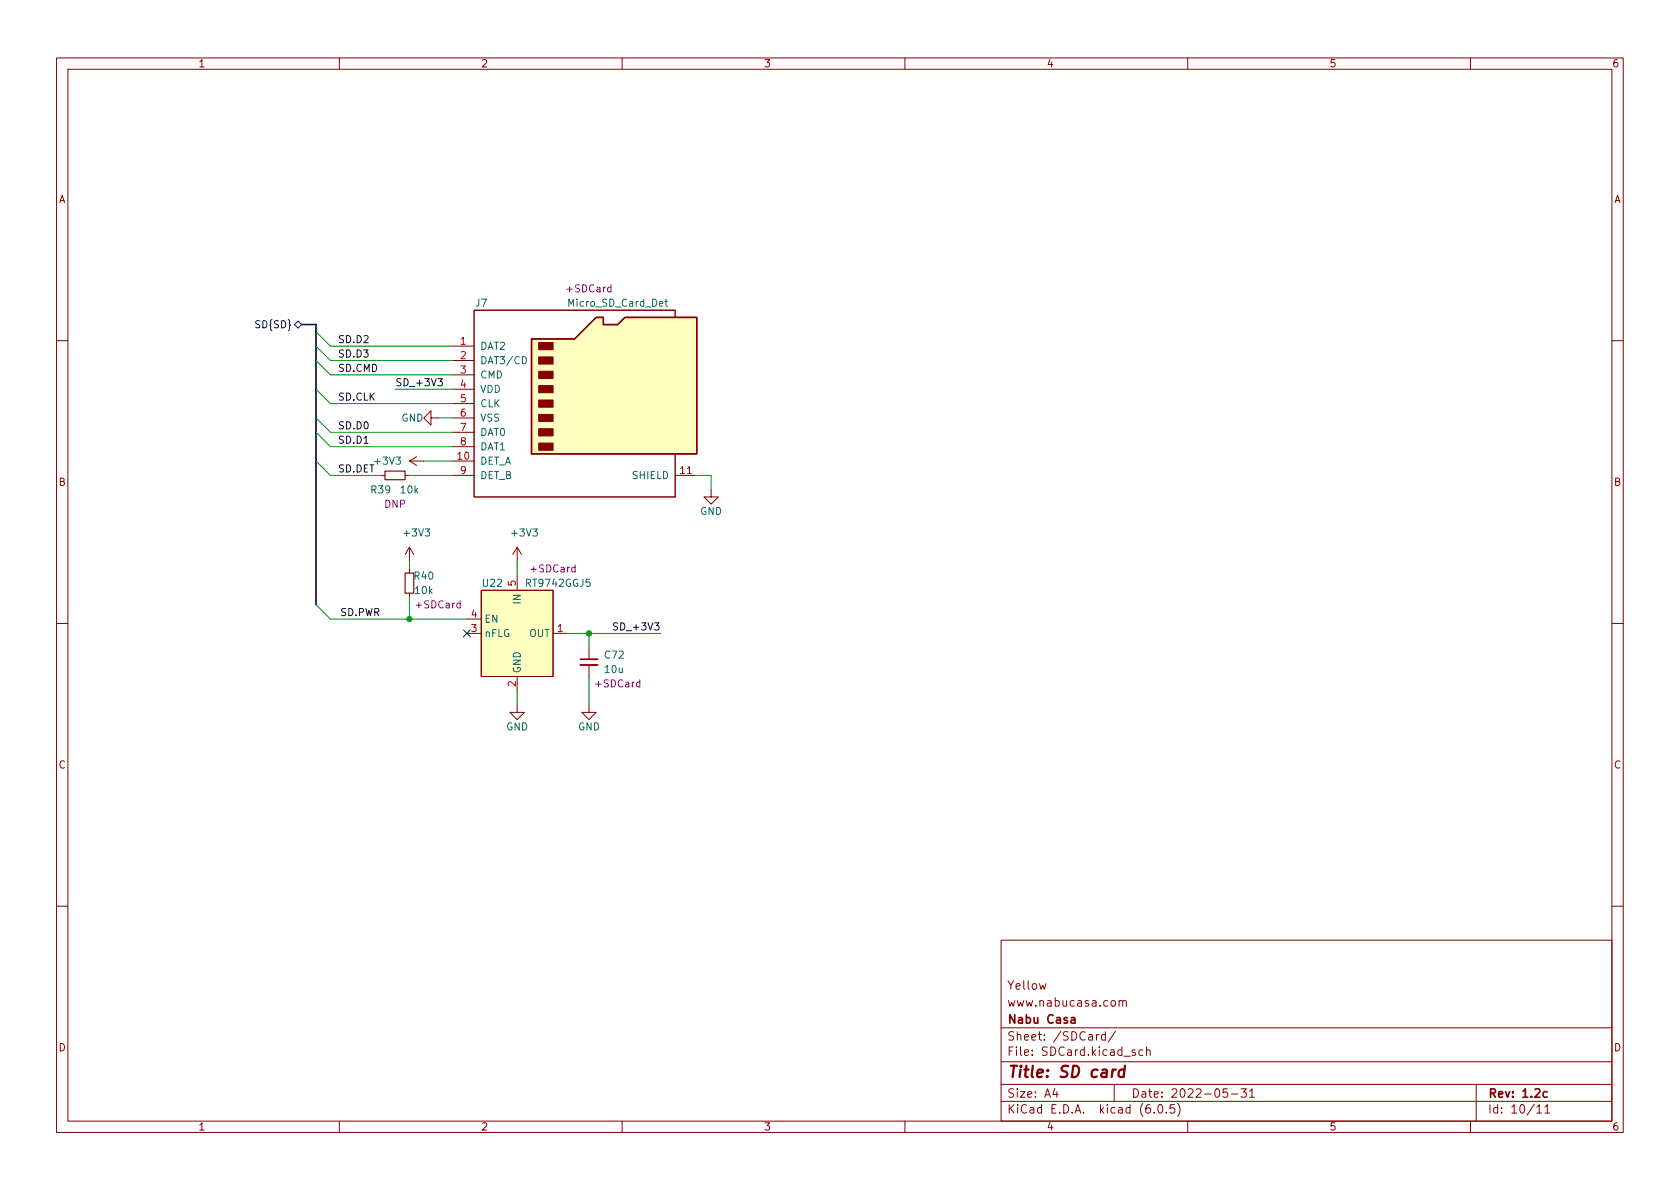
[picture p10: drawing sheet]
<svg xmlns="http://www.w3.org/2000/svg" width="297mm" height="210mm" viewBox="0 0 297 210" stroke-linecap="round" stroke-linejoin="round" font-family="sans-serif">
<g fill="none" stroke="#840000" stroke-width=".18">
<path d="M10 10.2h277v190.1h-277zM12 12.2h273v186.1h-273zM60 10.2v2M110 10.2v2M160 10.2v2M210 10.2v2M260 10.2v2M10 60.2h2M76.2 73.9v-1.3l-1.3 1.3 1.3 1.3v-1.3h1.3M80 61.2h3.8M80 63.7h3.8M80 66.3h3.8"/>
<path d="M80 68.8h3.8M80 71.4h3.8M80 73.9h3.8M80 76.4h3.8M80 79h3.8M285 60.2h2M67.3 84.1h.8M71.6 84.1h.8M72.4 96.8l-.8 1.2M72.4 96.8v2.5M72.4 96.8l.8 1.2M72.4 81.5l1.3 .8"/>
<path d="M72.4 81.5h2.5M73.7 80.8l-1.3 .7M80 84.1h3.8M80 81.5h3.8M91.4 96.8v2.5M91.4 96.8l-.7 1.2M91.4 96.8l.8 1.2M119.4 84.1h3.8M125.7 86.6v1.3h1.3l-1.3 1.2-1.2-1.2h1.2M10 110.2h2M72.4 100.6v.7M72.4 104.9v.8"/>
<path d="M82.5 112h2.6M82.5 109.5h2.6M85.1 104.4h12.7v15.2h-12.7zM91.4 101.8v2.6M91.4 119.6v2.6M97.8 112h2.5M104.1 114.5v2.1M104.1 117.6v2M285 110.2h2M91.4 124.7v1.3h1.3l-1.3 1.2-1.2-1.2h1.2M104.1 124.7v1.3h1.3l-1.3 1.2-1.2-1.2h1.2M10 160.2h2"/>
<path d="M177 166.3h108v32h-108zM183.8 173.9l.3 1 .3-.7 .2 .7 .3-1M197.9 177.1l.2-.2 .3 .1 .1 .9M197.9 176.9v1M198.5 177.1l.2-.2 .4 .1v.9M285 160.2h2M60 198.3v2M110 198.3v2M160 198.3v2M177 194.8h108M177 191.8h108M177 187.8h108"/>
<path d="M177 181.8h108M186.5 192.5l-.4 1h1M186.9 193v1M194.3 182.9l-.3 .1-.1 .2M195.4 183l-.4-.1-.3 .3v.4l.2 .3h.5M195.4 182.4v1.5M197 191.8v3M197.2 182.4l-1.3 1.9M200.7 185.7l-.3-.1-.3 .2 .1 .3 .5 .1v.4h-.6M202.1 185.7l-.5-.1-.2 .3v.4l.1 .3h.6M202.7 185.8l.2-.2 .4 .1 .1 .9M202.7 185.1v1.5"/>
<path d="M204.1 196.7v.1M204.9 195.4l.2-.1a.81 .81 0 0 1 .6 .7 .81 .81 0 0 1-.3 .8h-.2a.81 .81 0 0 1-.6-.6 .81 .81 0 0 1 .3-.8zM206.2 196.7v.1M207.6 195.3h-.7v.7l.2-.1 .5 .1 .1 .2-.1 .5-.2 .1-.5-.1M208.2 195.1a1.72 1.72 0 0 1 0 2.3M210 198.3v2M217 192.5h-.7l-.1 .7 .2-.1 .5 .1 .2 .2-.1 .5-.2 .1-.6-.1M217.7 193.5h1.2M219.4 192.5h1l-.5 .6 .4 .1v.7l-.2 .1h-.5l-.2-.1M220.9 193l.5-.5v1.5M220.9 194h.9M260 198.3v2"/>
<path d="M261 191.8v6.5M271.7 195.8l.5-.5v1.5M271.7 196.8h.9M273.1 195.8l.5-.5v1.5M273.1 196.8h.9"/>
</g>
<path d="M102.6 116.6h3.1M189.4 180h.6l.1 .9M190.1 180.3l-.5 .1a.29 .29 0 0 0-.3 .2 .29 .29 0 0 0 .3 .3h.5M273.6 193.1l-.5-.1-.3 .3v.4l.2 .3h.6" fill="none" stroke="#840000" stroke-width=".3"/>
<path d="M197.3 189.1l-.4 .1-.2 .3M198.8 189.2a.66 .66 0 0 0-1 .3v.6l.1 .3 .2 .1 .6-.1M198.9 188.5l-.2 2" fill="none" stroke="#840000" stroke-width=".4"/>
<path d="M68.1 83.3h3.5v1.5h-3.5zM71.6 101.3h1.6v3.6h-1.6z" fill="none" stroke="#840000" stroke-width=".2"/>
<g fill="#ffffc2" stroke="#ffffc2" stroke-width=".18">
<path d="M85.1 104.4h12.7v15.2h-12.7z"/>
<path d="M94 59.9h7.6l3.8-3.8h1.3v1.3h2.5l1.3-1.3h12.7v24.2h-29.2z"/>
</g>
<path d="M102.6 117.6h3.1" fill="none" stroke="#840000" stroke-width=".33"/>
<path d="M94 59.9h7.6l3.8-3.8h1.3v1.3h2.5l1.3-1.3h12.7v24.2h-29.2zM119.4 56.1v-1.2h-35.6v33h35.6v-7.6" fill="none" stroke="#840000" stroke-width=".25"/>
<g fill="#840000" stroke="#840000" stroke-width=".18">
<path d="M95.2 78.4h2.6v1.2h-2.6z"/>
<path d="M95.2 75.8h2.6v1.3h-2.6z"/>
<path d="M95.2 73.3h2.6v1.2h-2.6z"/>
<path d="M95.2 70.7h2.6v1.3h-2.6z"/>
<path d="M95.2 68.2h2.6v1.3h-2.6z"/>
<path d="M95.2 65.7h2.6v1.2h-2.6z"/>
<path d="M95.2 63.1h2.6v1.3h-2.6z"/>
<path d="M95.2 60.6h2.6v1.2h-2.6z"/>
</g>
<path d="M117.6 53.3h.4M117.7 52.9v1.1l.3 .2M92.4 63.1a.64 .64 0 0 1 .7 .6 .64 .64 0 0 1-.7 .6z" fill="none" stroke="#006464" stroke-width=".18"/>
<path d="M52.1 57.4l.6-.6 .6 .6-.6 .6zM81.9 111.4l1.3 1.2M83.2 111.4l-1.3 1.2" fill="none" stroke="#000084" stroke-width=".18"/>
<path d="M77.4 67h.8l-.4 .4 .4 .2v.5l-.2 .1-.6-.1M109.2 110.2l-.5-.1-.2 .2v.3l.6 .3 .1 .3-.2 .2-.5-.1" fill="none" stroke="#0f0f0f" stroke-width=".18"/>
<path d="M53.3 57.4h2.6v49.5" fill="none" stroke="#000084" stroke-width=".3"/>
<g fill="none" stroke="#009600" stroke-width=".18">
<path d="M55.9 58.7l2.5 2.5h21.6M55.9 73.9l2.5 2.5h21.6M55.9 76.4l2.5 2.6h21.6M55.9 68.8l2.5 2.6h21.6M55.9 61.2l2.5 2.5h21.6M55.9 63.7l2.5 2.6h21.6M69.8 68.8h10.2M77.5 73.9h2.5M55.9 81.5l2.5 2.6h8.9M72.4 84.1h7.6M72.4 99.3v1.3M74.9 81.5h5.1"/>
<path d="M91.4 99.3v2.5M123.2 84.1h2.5v2.5M55.9 106.9l2.5 2.6h24.1M72.4 105.7v3.8M100.3 112h16.5M104.1 112v2.5M104.1 119.6v5.1M91.4 122.2v2.5"/>
</g>
<g fill="#009600" stroke="#009600" stroke-width=".18">
<circle cx="104.1" cy="112" r=".46"/>
<circle cx="72.4" cy="109.5" r=".46"/>
</g>
<text font-size="2.8" fill="#840000" x="178" y="190.6">Title: SD card</text>
<g font-size="2.1" fill="#840000">
<text x="178" y="178">www.nabucasa.com</text>
<text x="178" y="175">Yellow</text>
<text x="178" y="184">Sheet: /SDCard/</text>
<text x="178" y="181">Nabu Casa</text>
<text x="178" y="186.7">File: SDCard.kicad_sch</text>
<text x="178" y="196.9">KiCad E.D.A. kicad (6.0.5)</text>
<text x="178" y="194.1">Size: A4</text>
<text x="200" y="194.1">Date: 2022-05-31</text>
<text x="263" y="194.1">Rev: 1.2c</text>
<text x="263" y="196.9">Id: 10/11</text>
</g>
<g font-size="1.8" fill="#840000">
<text x="35" y="11.9">1</text>
<text x="85" y="11.9">2</text>
<text x="135" y="11.9">3</text>
<text x="185" y="11.9">4</text>
<text x="235" y="11.9">5</text>
<text x="285" y="11.9">6</text>
<text x="10.3" y="35.9">A</text>
<text x="285.3" y="35.9">A</text>
<text x="10.3" y="85.9">B</text>
<text x="285.3" y="85.9">B</text>
<text x="10.3" y="135.9">C</text>
<text x="285.3" y="135.9">C</text>
<text x="10.3" y="185.9">D</text>
<text x="285.3" y="185.9">D</text>
<text x="35" y="199.9">1</text>
<text x="85" y="199.9">2</text>
<text x="135" y="199.9">3</text>
<text x="185" y="199.9">4</text>
<text x="235" y="199.9">5</text>
<text x="285" y="199.9">6</text>
</g>
<g font-size="1.8" fill="#840084">
<text x="100.4" y="51.7">+SDCard</text>
<text x="68" y="89.8">DNP</text>
<text x="94" y="101.2">+SDCard</text>
<text x="73.7" y="107.6">+SDCard</text>
<text x="105.5" y="121.5">+SDCard</text>
</g>
<text font-size="1.8" fill="#000084" x="45.4" y="58">SD{SD}</text>
<g font-size="1.8" fill="#006464">
<text x="84.1" y="54.2">J7</text>
<text x="100.7" y="54.2">Micro_SD_Card_Det</text>
<text x="84.8" y="61.8">DAT2</text>
<text x="84.8" y="64.4">DAT3/CD</text>
<text x="84.8" y="66.9">CMD</text>
<text x="84.8" y="69.5">VDD</text>
<text x="71" y="74.5">GND</text>
<text x="84.8" y="72">CLK</text>
<text x="84.8" y="74.5">VSS</text>
<text x="84.8" y="77.1">DAT0</text>
<text x="66.4" y="82.2">+3V3</text>
<text x="84.8" y="82.2">DET_A</text>
<text x="84.8" y="79.6">DAT1</text>
<text x="65.7" y="87.2">R39</text>
<text x="70.9" y="87.2">10k</text>
<text x="84.8" y="84.7">DET_B</text>
<text x="111.9" y="84.7">SHIELD</text>
<text x="71.6" y="94.9">+3V3</text>
<text x="90.6" y="94.9">+3V3</text>
<text x="123.8" y="91.1">GND</text>
<text x="73.3" y="102.5">R40</text>
<text x="73.5" y="105">10k</text>
<text x="85.4" y="103.8">U22</text>
<text x="92.1" y="106.7" transform="rotate(-90 92.1 106.7)">IN</text>
<text x="93.2" y="103.8">RT9742GGJ5</text>
<text x="85.6" y="112.6">nFLG</text>
<text x="85.6" y="110.1">EN</text>
<text x="93.5" y="112.6">OUT</text>
<text x="92.1" y="119.1" transform="rotate(-90 92.1 119.1)">GND</text>
<text x="107" y="116.5">C72</text>
<text x="107" y="119">10u</text>
<text x="89.5" y="129.2">GND</text>
<text x="102.2" y="129.2">GND</text>
</g>
<g font-size="1.8" fill="#0f0f0f">
<text x="59.7" y="65.7">SD.CMD</text>
<text x="59.7" y="63.2">SD.D3</text>
<text x="59.7" y="60.7">SD.D2</text>
<text x="59.7" y="70.8">SD.CLK</text>
<text x="69.8" y="68.3">SD_+3V3</text>
<text x="59.7" y="75.9">SD.D0</text>
<text x="59.7" y="78.4">SD.D1</text>
<text x="59.7" y="83.5">SD.DET</text>
<text x="60.2" y="108.9">SD.PWR</text>
<text x="109.2" y="111.5">SD_+3V3</text>
</g>
<g font-size="1.8" fill="#a90000">
<text x="81.4" y="61">1</text>
<text x="81.4" y="63.5">2</text>
<text x="81.4" y="66">3</text>
<text x="81.4" y="68.6">4</text>
<text x="81.4" y="71.1">5</text>
<text x="81.4" y="73.7">6</text>
<text x="81.4" y="76.2">7</text>
<text x="80.9" y="81.3">10</text>
<text x="81.4" y="78.7">8</text>
<text x="81.4" y="83.8">9</text>
<text x="120.3" y="83.8">11</text>
<text x="91.2" y="103.6" transform="rotate(-90 91.2 103.6)">5</text>
<text x="83.3" y="111.8">3</text>
<text x="83.3" y="109.2">4</text>
<text x="98.6" y="111.8">1</text>
<text x="91.2" y="121.4" transform="rotate(-90 91.2 121.4)">2</text>
</g>
</svg>
